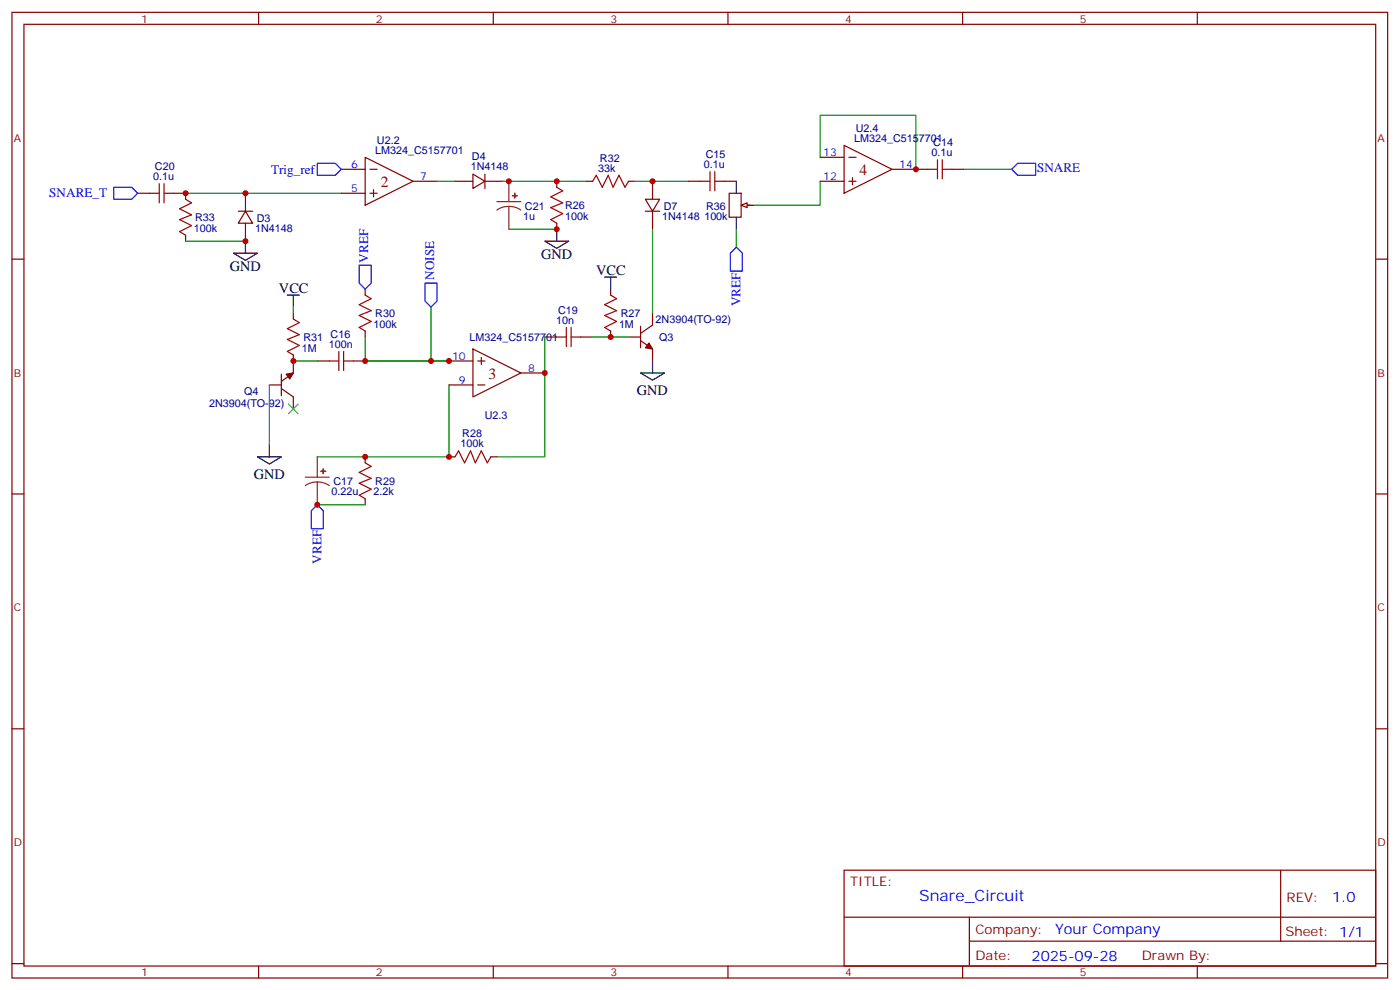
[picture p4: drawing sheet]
<svg xmlns="http://www.w3.org/2000/svg" width="413mm" height="292mm" viewBox="0 0 413 292" stroke-linecap="round" stroke-linejoin="round" font-family="sans-serif">
<g fill="none" stroke="#870000" stroke-width=".35">
<path d="M3.5 3.6h405.4v284.4h-405.4zM7.1 7.2h398.2v277.2h-398.2zM76.2 3.6v3.6M145.3 3.6v3.6M214.5 3.6v3.6M283.6 3.6v3.6M352.8 3.6v3.6M40.6 56.9h3.5M51.2 56.9h3.5v1.8M134.1 53.4h5.2M139.3 51.3l3.6 2.1-3.6 2.1zM142.9 53.4h5.3"/>
<path d="M142.9 51.3v4.2M164 53.4v1.7M172.9 53.4h1.7M185.2 53.4h1.8M190.1 58.7h4.3l-2.1 3.5zM192.3 53.4v5.3M202.8 53.4h3.6M213.4 53.4h3.6M214.8 56.9h3.6v7.1h-3.6zM3.5 76.3h3.6M54.7 69.3v1.7M164 65.7v1.8"/>
<path d="M190.1 62.2h4.3M192.3 62.2v5.3M219.1 60.4h1.7M405.3 76.3h3.6M86.4 92.2v1.7M107.6 85.1v1.8M107.6 97.5v1.7M160.5 99.2h3.5M171.1 99.2h3.5M179.9 85.1v1.8M179.9 97.5v1.7M185.2 99.2h3.5"/>
<path d="M188.7 96.1v6.3M192.3 92.2v3.5l-3.6 2.5M79.4 113.3h3.5M82.9 114.4l3.5 2.5v3.5M82.9 110.2v6.3M86.4 104.5v5.3l-3.5 2.5M93.5 106.3h3.5M104.1 106.3h3.5M188.7 100.3l3.6 2.5v3.5M107.6 134.5v1.8M132.3 134.5h1.8M144.6 134.5h1.8"/>
<path d="M3.5 145.5h3.6M107.6 146.9v1.7M405.3 145.5h3.6M3.5 214.6h3.6M405.3 214.6h3.6M248.7 256.2h156.6v28.2h-156.6zM377.3 256.2v20.9M248.7 270.1h156.5M285.6 277.1h119.6M285.6 270.1v14.1M3.5 283.7h3.6M76.2 284.4v3.6"/>
<path d="M145.3 284.4v3.6M214.5 284.4v3.6M283.6 284.4v3.6M352.8 284.4v3.6M405.3 283.7h3.6"/>
</g>
<g fill="none" stroke="#008700" stroke-width=".35">
<path d="M128.8 53.4h5.3M148.2 53.4h24.7M187 53.4h15.8M241.7 46.3v-12.3h28.2v15.8M149.9 67.5h14.1M192.3 67.5v24.7M86.4 90.4v1.8M107.6 99.2v7.1h24.7M160.5 99.2v35.3h-14.1M174.6 99.2h10.6M79.4 113.3v17.7M86.4 106.3h7.1"/>
<path d="M132.3 113.3v21.2h-38.8M93.5 148.6h14.1"/>
</g>
<g fill="none" stroke="#a10000" stroke-width=".35">
<path d="M44.1 56.9h2.8M46.9 54.1v5.6M48.3 54.1v5.6M48.3 56.9h2.9M54.7 58.7l1.7 1-3.5 1.8 3.5 1.8-3.5 1.4 3.5 1.7-3.5 1.8 1.8 1.1M164 55.1l1.8 1.1-3.5 1.8 3.5 1.7-3.5 1.4 3.5 1.8-3.5 1.8 1.7 1M174.6 53.4l1.1-1.8 1.7 3.5 1.8-3.5 1.4 3.5 1.8-3.5 1.7 3.5 1.1-1.7M206.4 53.4h2.8M209.2 50.6v5.6M210.6 50.6v5.6M210.6 53.4h2.8M86.4 93.9l1.8 1.1-3.5 1.8 3.5 1.7-3.5 1.4 3.5 1.8-3.5 1.8 1.7 1"/>
<path d="M107.6 86.9l1.8 1-3.6 1.8 3.6 1.8-3.6 1.4 3.6 1.8-3.6 1.7 1.8 1.1M164 99.2h2.9M166.9 96.4v5.7M168.3 99.2h2.8M168.3 96.4v5.7M179.9 86.9l1.8 1-3.5 1.8 3.5 1.8-3.5 1.4 3.5 1.8-3.5 1.7 1.7 1.1M97 106.3h2.8M99.8 103.5v5.6M101.2 106.3h2.9M101.2 103.5v5.6M107.6 136.3l1.8 1-3.6 1.8 3.6 1.8-3.6 1.4 3.6 1.7-3.6 1.8 1.8 1.1M134.1 134.5l1-1.7 1.8 3.5 1.7-3.5 1.5 3.5 1.7-3.5 1.8 3.5 1-1.8"/>
</g>
<path d="M93.5 48.1h5.3l1.7 1.7-1.7 1.8h-5.3zM105.8 78.1h3.6v5.3l-1.8 1.7-1.8-1.7zM217 72.8l1.7 1.7v5.3h-3.5v-5.3zM93.5 148.6l1.7 1.8v5.3h-3.5v-5.3z" fill="none" stroke="#00f" stroke-width=".35"/>
<g fill="none" stroke="#000" stroke-width=".35">
<path d="M217 53.4v3.5M68.8 74.5h7l-3.5 2.2zM72.3 71v3.5M160.5 71h7.1l-3.6 2.1zM164 67.5v3.5M217 64v3.5M218.7 60.4h3.5M84.7 86.9h3.5M86.4 86.9v3.5M178.2 81.6h3.5M179.9 81.6v3.5M188.7 109.8h7.1l-3.5 2.1z"/>
<path d="M192.3 106.3v3.5M75.8 134.5h7.1l-3.5 2.1zM79.4 131v3.5"/>
</g>
<path d="M146.4 59.4h7.1M149.9 53.4v6M149.9 60.8l-1.8 .2-1.7 .8M149.9 60.8l1.9 .2 1.7 .8M149.9 60.8v6.7M93.5 134.5v6M90 140.5h7M93.5 141.9l-1.9 .3-1.6 .8M93.5 141.9l1.8 .3 1.7 .8M93.5 141.9v6.7" fill="none" stroke="#8c2424" stroke-width=".35"/>
<g fill="#8c2424" stroke="#8c2424" stroke-width=".35">
<path d="M151 57.6h1.4z"/>
<path d="M151.7 56.9v1.4z"/>
<path d="M94.5 138.7l1.5 .1z"/>
<path d="M95.2 138v1.5z"/>
</g>
<g fill="#870000" stroke="#870000" stroke-width=".35">
<path d="M191.2 101l1.1 1.8-2.2-.4z"/>
<path d="M84.3 110.2l2.1-.4-1 1.8z"/>
</g>
<path d="M218.4 60.4l1.7-.7v1.4z" fill="#f0f0f0" stroke="#870000" stroke-width=".35"/>
<path d="M54.7 56.9h45.8M241.7 53.4v7h-19.5M284 49.8h14.1M54.7 71h17.6M217 67.5v5.3M127 90.4v15.9M107.6 106.3h24.7" fill="none" stroke="#008700" stroke-width=".35"/>
<path d="M33.5 55.1h5.3l1.8 1.8-1.8 1.8h-5.3zM298.1 49.8l1.8-1.7h5.3v3.5h-5.3zM125.2 83.4h3.6v5.3l-1.8 1.7-1.8-1.7z" fill="none" stroke="#00f" stroke-width=".35"/>
<g fill="none" stroke="#870000" stroke-width=".35">
<path d="M72.3 56.9v5.3M100.5 49.8h7.1M100.5 56.9h7.1M107.6 46.3l14.1 7.1-14.1 7zM109 49.8h2.1M109 56.9h2.1M110.1 55.8v2.2M121.7 53.4h7.1M241.7 46.3h7M241.7 53.4h7M248.7 42.8l14.1 7-14.1 7.1zM250.1 46.3h2.1"/>
<path d="M250.1 53.4h2.1M251.2 52.3v2.1M262.8 49.8h10.6M280.5 49.8h3.5M70.2 62.2h4.2M72.3 62.2l2.1 3.5h-4.2zM72.3 65.7v5.3M132.3 113.3h7M132.3 106.3h7M139.3 102.8l14.2 7-14.2 7.1zM140.8 113.3h2.1M140.8 106.3h2.1"/>
<path d="M141.8 105.2v2.2M153.5 109.8h7"/>
</g>
<path d="M85 119l2.8 2.8M87.8 119l-2.8 2.8" fill="none" stroke="#3c3" stroke-width=".35"/>
<path d="M273.4 49.8h2.8M276.2 47v5.7M277.6 47v5.7M277.6 49.8h2.9" fill="none" stroke="#a10000" stroke-width=".35"/>
<g fill="#c00">
<circle cx="149.9" cy="53.4" r=".88"/>
<circle cx="164" cy="67.5" r=".88"/>
<circle cx="164" cy="53.4" r=".88"/>
<circle cx="179.9" cy="99.2" r=".88"/>
<circle cx="93.5" cy="148.6" r=".88"/>
<circle cx="107.6" cy="134.5" r=".88"/>
<circle cx="86.4" cy="106.3" r=".88"/>
<circle cx="192.3" cy="53.4" r=".88"/>
<circle cx="72.3" cy="71" r=".88"/>
<circle cx="54.7" cy="56.9" r=".88"/>
<circle cx="72.3" cy="56.9" r=".88"/>
<circle cx="107.6" cy="106.3" r=".88"/>
<circle cx="269.9" cy="49.8" r=".88"/>
<circle cx="160.5" cy="109.8" r=".88"/>
<circle cx="132.3" cy="106.3" r=".88"/>
<circle cx="132.3" cy="134.5" r=".88"/>
<circle cx="127" cy="106.3" r=".88"/>
</g>
<g font-size="4.6" fill="#800">
<text x="253.3" y="51.6">4</text>
<text x="112.2" y="55.1">2</text>
<text x="143.9" y="111.6">3</text>
</g>
<text font-size="4.6" fill="#00f" x="270.8" y="265.3">Snare_Circuit</text>
<g font-size="4.2">
<text x="159.5" y="76.3">GND</text>
<text x="67.7" y="79.8">GND</text>
<text x="175.7" y="80.9">VCC</text>
<text x="82.2" y="86.2">VCC</text>
<text x="187.7" y="116.4">GND</text>
<text x="74.8" y="141.1">GND</text>
</g>
<g font-size="4.2" fill="#00f">
<text x="392.5" y="265.5">1.0</text>
<text x="310.9" y="275">Your Company</text>
<text x="304" y="282.9">2025-09-28</text>
</g>
<g font-size="3.9" fill="#00f">
<text x="79.9" y="51.1">Trig_ref</text>
<text x="305.6" y="50.7">SNARE</text>
<text x="14.5" y="57.9">SNARE_T</text>
<text x="108.4" y="77.3" transform="rotate(-90 108.4 77.3)">VREF</text>
<text x="127.9" y="82.3" transform="rotate(-90 127.9 82.3)">NOISE</text>
<text x="218.2" y="90.2" transform="rotate(-90 218.2 90.2)">VREF</text>
<text x="94.7" y="166" transform="rotate(-90 94.7 166)">VREF</text>
</g>
<g font-size="3.9" fill="#800">
<text x="250.5" y="260.8">TITLE:</text>
<text x="379.1" y="265.5">REV:</text>
<text x="287.4" y="275">Company:</text>
<text x="378.7" y="275.6">Sheet: 1/1</text>
<text x="287.4" y="282.7">Date:</text>
<text x="336.4" y="282.8">Drawn By:</text>
</g>
<g font-size="3.2" fill="#800">
<text x="41.6" y="6.6">1</text>
<text x="110.8" y="6.6">2</text>
<text x="179.9" y="6.6">3</text>
<text x="249.1" y="6.6">4</text>
<text x="318.2" y="6.6">5</text>
<text x="4.1" y="41.7">A</text>
<text x="405.9" y="41.7">A</text>
<text x="4.1" y="110.9">B</text>
<text x="405.9" y="110.9">B</text>
<text x="4.1" y="180">C</text>
<text x="405.9" y="180">C</text>
<text x="4.1" y="249.2">D</text>
<text x="405.9" y="249.2">D</text>
<text x="41.6" y="287.4">1</text>
<text x="110.8" y="287.4">2</text>
<text x="179.9" y="287.4">3</text>
<text x="249.1" y="287.4">4</text>
<text x="318.2" y="287.4">5</text>
</g>
<g font-size="3.2" fill="#000080">
<text x="251.7" y="41.7">LM324_C5157701</text>
<text x="252.2" y="38.8">U2.4</text>
<text x="110.5" y="45.3">LM324_C5157701</text>
<text x="111.1" y="42.3">U2.2</text>
<text x="139" y="47">D4</text>
<text x="176.8" y="47.6">R32</text>
<text x="207.9" y="46.5">C15</text>
<text x="274.5" y="46">0.1u</text>
<text x="275" y="43">C14</text>
<text x="45.1" y="53">0.1u</text>
<text x="45.7" y="50">C20</text>
<text x="138.7" y="50.2">1N4148</text>
<text x="176.3" y="50.6">33k</text>
<text x="207.4" y="49.5">0.1u</text>
<text x="57.5" y="65">R33</text>
<text x="75.7" y="65.3">D3</text>
<text x="154.2" y="64.7">1u</text>
<text x="154.7" y="61.7">C21</text>
<text x="166.5" y="64.7">100k</text>
<text x="166.5" y="61.5">R26</text>
<text x="195.1" y="64.7">1N4148</text>
<text x="195.6" y="61.7">D7</text>
<text x="207.5" y="64.7">100k</text>
<text x="208.1" y="61.7">R36</text>
<text x="57.1" y="68.2">100k</text>
<text x="75.1" y="68.2">1N4148</text>
<text x="110.6" y="93.5">R30</text>
<text x="163.9" y="95.4">10n</text>
<text x="164.4" y="92.4">C19</text>
<text x="182.9" y="93.5">R27</text>
<text x="193.2" y="95.2">2N3904(TO-92)</text>
<text x="89.4" y="100.5">R31</text>
<text x="97.4" y="99.4">C16</text>
<text x="110.1" y="96.5">100k</text>
<text x="138.3" y="100.5">LM324_C5157701</text>
<text x="182.4" y="96.5">1M</text>
<text x="194.2" y="100.5">Q3</text>
<text x="88.9" y="103.5">1M</text>
<text x="96.9" y="102.4">100n</text>
<text x="61.6" y="119.9">2N3904(TO-92)</text>
<text x="71.9" y="116.4">Q4</text>
<text x="142.8" y="123.4">U2.3</text>
<text x="135.7" y="131.7">100k</text>
<text x="136.2" y="128.7">R28</text>
<text x="98.2" y="142.9">C17</text>
<text x="110.6" y="142.9">R29</text>
<text x="97.7" y="145.9">0.22u</text>
<text x="110.1" y="145.9">2.2k</text>
</g>
<g font-size="3.2" fill="#00f">
<text x="242.6" y="46">13</text>
<text x="103.5" y="49.5">6</text>
<text x="123.8" y="53">7</text>
<text x="242.6" y="53">12</text>
<text x="264.9" y="49.5">14</text>
<text x="103.5" y="56.6">5</text>
<text x="133.2" y="105.9">10</text>
<text x="135.2" y="113">9</text>
<text x="155.6" y="109.5">8</text>
</g>
</svg>
